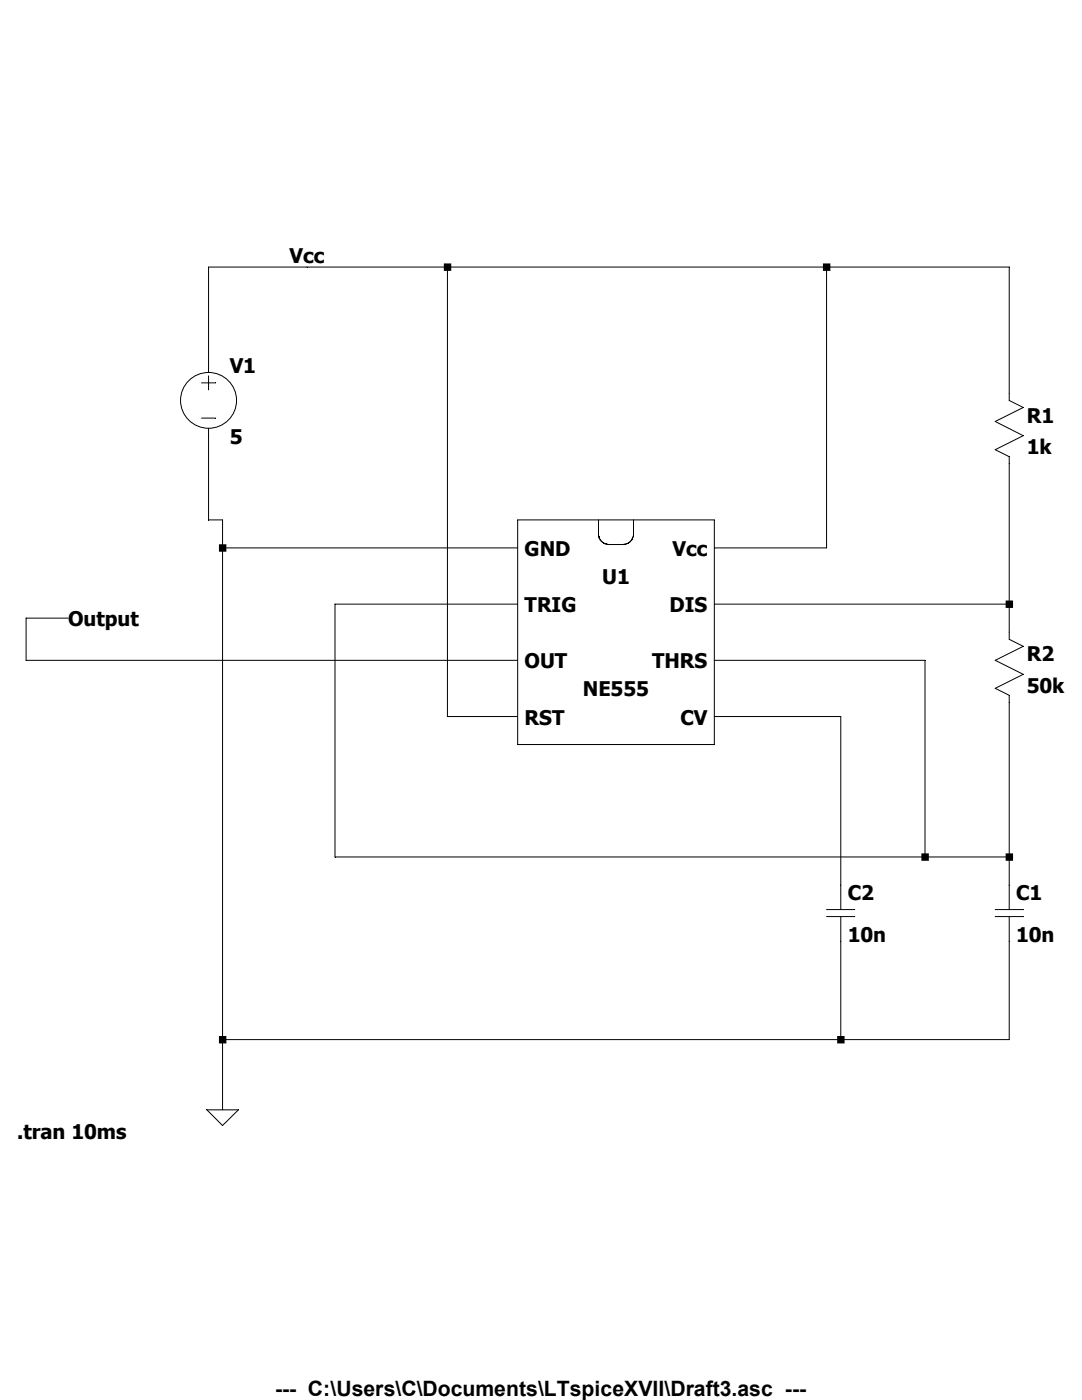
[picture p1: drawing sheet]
<svg xmlns="http://www.w3.org/2000/svg" width="216mm" height="279mm" viewBox="0 0 216 279" stroke-linecap="round" stroke-linejoin="round" font-family="sans-serif">
<g fill="none" stroke="#000" stroke-width=".2">
<path d="M89.3 53.3v89.7h14M164.9 53.3v56h-22.4M40.2 76.4h2.8M41.6 74.3v-21h159.8v26.6l2.8 1.4-5.6 2.8 5.6 2.9-5.6 2.7 2.8 1.4v36.5l2.8 1.4-5.6 2.8 5.6 2.8-5.6 2.8 2.8 1.4v42.7M41.6 75v2.8M40.2 83.4h2.8M41.6 85.5v18.3h2.8v117.7M44.4 109.3h58.9M103.3 103.8h39.2v44.8h-39.2zM119.4 103.8v3l.2 .7 .5 .6 .7 .4 .6 .2h3a2.01 2.01 0 0 0 1.7-1.1l.3-.8v-3M13.6 123.4h-8.4v8.4h98.1M103.3 120.6h-36.5v50.4h134.6"/>
<path d="M142.5 120.6h58.9M142.5 131.8h42.1v39.2M142.5 143h25.3v38.5M164.9 181.5h5.7M164.9 182.9h5.7M167.8 182.9v24.6M198.6 181.5h5.6M198.6 182.9h5.6M201.4 182.9v24.6h-157M41.3 221.5h6.3l-3.2 3.1z"/>
<circle cx="41.6" cy="79.9" r="5.6"/>
</g>
<g fill="#000">
<path d="M43.7 206.8h1.5v1.4h-1.5zM88.6 52.6h1.4v1.5h-1.4zM164.2 52.6h1.5v1.5h-1.5zM167 206.8h1.5v1.4h-1.5zM183.9 170.3h1.4v1.5h-1.4zM200.7 119.8h1.4v1.5h-1.4zM200.7 170.3h1.4v1.5h-1.4z" fill-rule="evenodd"/>
<path d="M43.7 108.6h1.5v1.5h-1.5z" fill-rule="evenodd"/>
</g>
<text font-size="4.2" x="54.9" y="278.7">--- C:\Users\C\Documents\LTspiceXVII\Draft3.asc ---</text>
<g font-size="4">
<text x="57.8" y="52.5">Vcc</text>
<text x="45.8" y="74.5">V1</text>
<text x="45.8" y="88.6">5</text>
<text x="204.9" y="84.3">R1</text>
<text x="204.9" y="90.6">1k</text>
<text x="104.7" y="111">GND</text>
<text x="134.2" y="111">Vcc</text>
<text x="120.1" y="116.6">U1</text>
<text x="13.6" y="125">Output</text>
<text x="104.7" y="122.2">TRIG</text>
<text x="133.6" y="122.2">DIS</text>
<text x="204.9" y="132">R2</text>
<text x="104.7" y="133.4">OUT</text>
<text x="130.1" y="133.4">THRS</text>
<text x="116.3" y="139">NE555</text>
<text x="204.9" y="138.3">50k</text>
<text x="104.7" y="144.6">RST</text>
<text x="135.8" y="144.6">CV</text>
<text x="169.2" y="179.6">C2</text>
<text x="202.8" y="179.6">C1</text>
<text x="169.2" y="188">10n</text>
<text x="202.8" y="188">10n</text>
<text x="3.4" y="227.3">.tran 10ms</text>
</g>
</svg>
